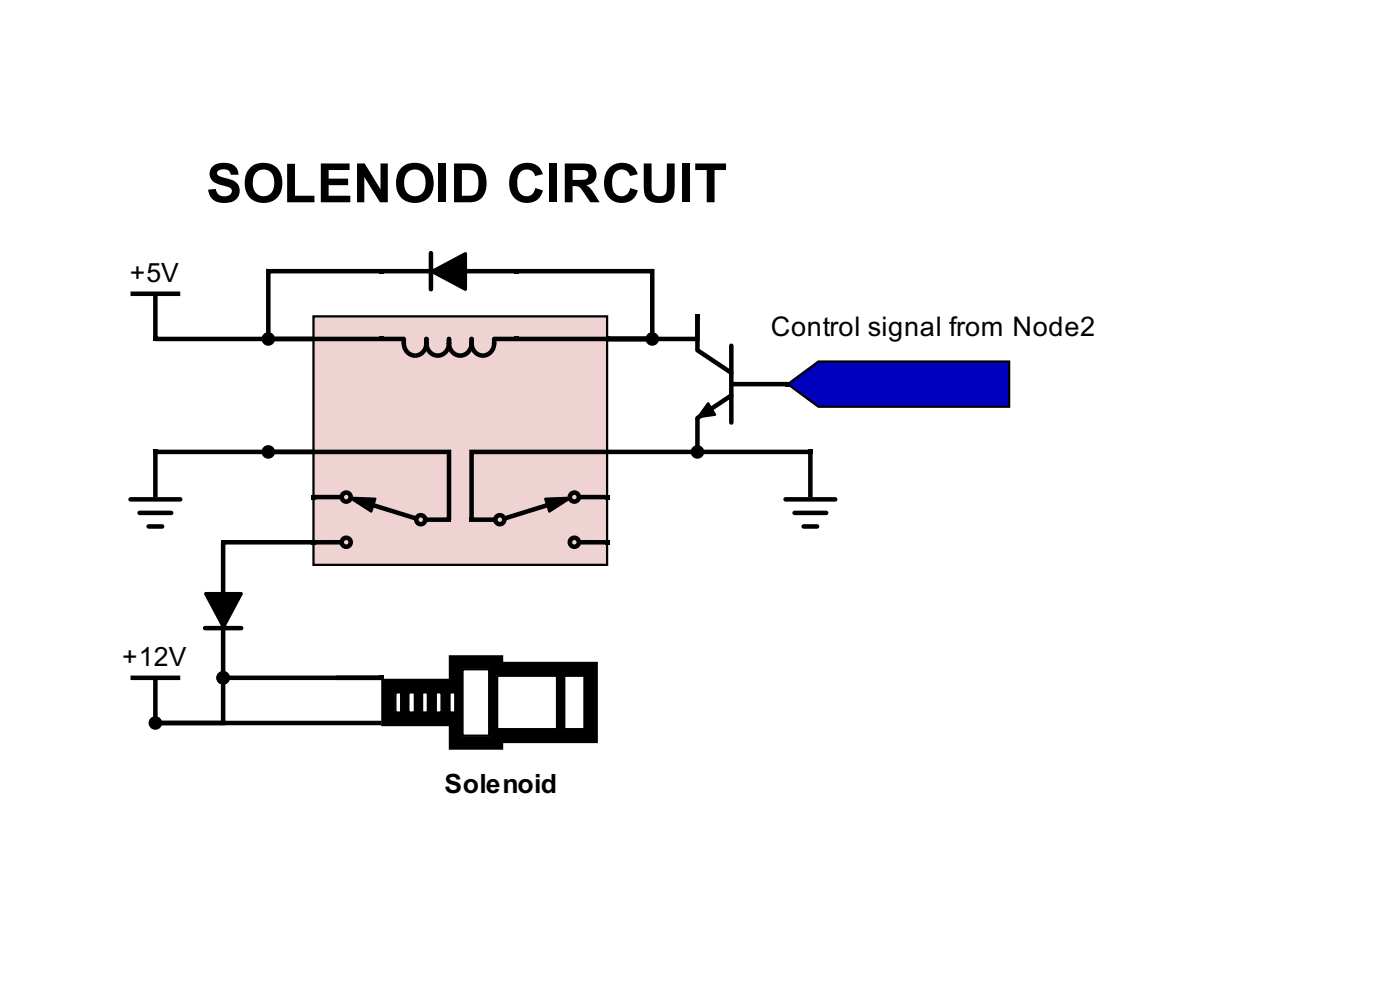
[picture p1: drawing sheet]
<svg xmlns="http://www.w3.org/2000/svg" width="297mm" height="210mm" viewBox="0 0 297 210" stroke-linecap="round" stroke-linejoin="round" font-family="sans-serif">
<path d="M128.5 71.5h.9v1h-.9zM56.5 95.5h1v1h-1z" fill="#000"/>
<path d="M129.4 72h8.7M57.5 96h8.6" fill="none" stroke="#000" stroke-width=".21"/>
<path d="M129.4 72h8.7M57.5 96h8.6" fill="none" stroke="#000" stroke-width=".96"/>
<path d="M66.6 67.2h62.4v52.8h-62.4z" fill="#efd3d2"/>
<path d="M66.6 67.2h62.4v52.8h-62.4zM150.4 85.6l1.5 2.5-3.6 .5zM74.3 105.7l5.4 .2-.8 2.8zM115.8 105.9l5.5-.2-4.6 3z" fill="none" stroke="#000" stroke-width=".48"/>
<g fill="#000">
<path d="M80.5 57.1h1v1h-1zM91.8 57.7l7.1-3.8v7.5zM109.3 57.1h1v1h-1zM32.5 71.5h1v1h-1zM56.5 71.5h1v1h-1zM80.5 71.5h1v1h-1zM109.3 71.5h1v1h-1zM147.7 66.7h.9v1h-.9zM32.5 95.5h1v1h-1zM147.7 95.5h.9v1h-.9zM150.4 85.6l1.5 2.5-3.6 .5zM166.9 81.1h.9v1h-.9z"/>
<path d="M171.7 95.5h.9v1h-.9zM46.9 114.7h1v.9h-1zM66.1 105.1h1v1h-1zM66.1 114.7h1v.9h-1zM74.3 105.7l5.4 .2-.8 2.8zM94.9 109.9h1v.9h-1zM99.7 109.9h1v.9h-1zM115.8 105.9l5.5-.2-4.6 3zM128.5 105.1h.9v1h-.9zM128.5 114.7h.9v.9h-.9zM43.7 126.1h7.5l-3.7 7zM32.5 153.1h1v.9h-1z"/>
<path d="M46.9 143.5h1v.9h-1z"/>
<circle cx="57" cy="72" r=".96"/>
</g>
<path d="M81.5 57.6h27.8M33 62.9v8.6M57.5 72h8.6M33 96.5v8.6M172.1 96.5v8.6M47.4 115.6v27.9M33 144.4v8.7" fill="none" stroke="#000" stroke-width=".21"/>
<g fill="none" stroke="#000" stroke-width=".96">
<path d="M81.5 57.6h27.8M91.5 53.8v7.6M28.2 62.4h9.6M33 62.9v8.6M57.5 72h8.6M81.5 72h3.8M85.8 72v.9M90.6 72.9a2.41 2.41 0 0 1-2.4 2.6 2.41 2.41 0 0 1-2.4-2.6M90.6 72v.9M95.4 72.9a2.41 2.41 0 0 1-2.4 2.6 2.41 2.41 0 0 1-2.4-2.6M95.4 72v.9M100.2 72.9a2.41 2.41 0 0 1-2.4 2.6 2.41 2.41 0 0 1-2.4-2.6"/>
<path d="M100.2 72v.9M105 72.9a2.41 2.41 0 0 1-2.4 2.6 2.41 2.41 0 0 1-2.4-2.6M105 72v.9M105.5 72h3.8M148.2 74.4l7.1 4.8M148.2 67.7v6.2M155.3 73.4v16.3M33 96.5v8.6M148.2 89.3v6.2M155.3 84l-7.1 4.8M155.8 81.6h11.1M172.1 96.5v8.6"/>
<path d="M27.7 106.1h10.6M29.6 108.9h6.8M31.6 111.8h2.8M47.4 115.6v27.9M72.1 105.6h-5M72.1 115.2h-5M94.9 110.4h-4.1M100.7 110.4h4M123.4 105.6h5.1M123.4 115.2h5.1M166.9 106.1h10.5M168.8 108.9h6.7"/>
<path d="M170.7 111.8h2.9M43.6 133.4h7.6M28.2 144h9.6M33 144.4v8.7"/>
</g>
<g fill="none" stroke="#000" stroke-width=".96" stroke-linecap="butt">
<path d="M81 57.6h-24v14.4h24M109.8 57.6h28.8v14.4h-9.6h19.2v-4.8M33 72h23M57 96h38.4v14.4M148.2 96h23.9M47.4 115.2h19.2M78.5 107l10.2 3.2M117.1 107l-10.2 3.2"/>
<circle cx="57" cy="72" r=".96"/>
<circle cx="73.5" cy="115.2" r=".96"/>
<circle cx="73.5" cy="105.6" r=".96"/>
<circle cx="89.4" cy="110.4" r=".96"/>
<circle cx="106.2" cy="110.4" r=".96"/>
<circle cx="122" cy="105.6" r=".96"/>
<circle cx="122" cy="115.2" r=".96"/>
</g>
<path d="M91.8 57.7l7.1-3.8v7.5zM43.7 126.1h7.5l-3.7 7z" fill="none" stroke="#000" stroke-width=".71"/>
<path d="M119.9 143.5h4.2v11.4h-4.2z" fill="#fff"/>
<path d="M119.9 143.5h4.2v11.4h-4.2z" fill="none" stroke="#000" stroke-width=".48"/>
<path d="M105.6 143.5h12.7v11.4h-12.7z" fill="#fff"/>
<path d="M105.6 143.5h12.7v11.4h-12.7z" fill="none" stroke="#000" stroke-width=".48"/>
<path d="M98.2 142.1h5.7v14.1h-5.7z" fill="#fff"/>
<path d="M98.2 142.1h5.7v14.1h-5.7z" fill="none" stroke="#000" stroke-width=".48"/>
<path d="M95.5 147h1.2v4.3h-1.2z" fill="#fff"/>
<path d="M95.5 147h1.2v4.3h-1.2z" fill="none" stroke="#000" stroke-width=".48"/>
<path d="M92.6 147h1.2v4.3h-1.2z" fill="#fff"/>
<path d="M92.6 147h1.2v4.3h-1.2z" fill="none" stroke="#000" stroke-width=".48"/>
<path d="M89.7 147h1.2v4.3h-1.2z" fill="#fff"/>
<path d="M89.7 147h1.2v4.3h-1.2z" fill="none" stroke="#000" stroke-width=".48"/>
<path d="M86.8 147h1.3v4.3h-1.3z" fill="#fff"/>
<path d="M86.8 147h1.3v4.3h-1.3z" fill="none" stroke="#000" stroke-width=".48"/>
<path d="M84 147h1.2v4.3h-1.2z" fill="#fff"/>
<path d="M167.3 81.6l6.6-4.8h40.5v9.6h-40.5zM84 147h1.2v4.3h-1.2z" fill="none" stroke="#000" stroke-width=".48"/>
<g fill="#000">
<path d="M167.3 81.6l6.6-4.8h40.5v9.6h-40.5zM80.5 143.5h1v.9h-1z"/>
<path d="M81 144.2v10h14.3v5h11.6v-1.4h20.1v-17.2h-20.1v-1.4h-11.6v5zM98.2 142h5.8v14.4h-5.8zM105.5 143.4h13v11.5h-13zM119.8 143.4h4.4v11.5h-4.4zM83.9 147h1.4v4.3h-1.4zM86.7 147h1.4v4.3h-1.4zM89.6 147h1.4v4.3h-1.4zM92.5 147h1.4v4.3h-1.4zM95.4 147h1.4v4.3h-1.4z"/>
<circle cx="138.6" cy="72" r=".96"/>
<circle cx="57" cy="96" r=".96"/>
<circle cx="148.2" cy="96" r=".96"/>
<circle cx="33" cy="153.6" r=".96"/>
<circle cx="47.4" cy="144" r=".96"/>
</g>
<g fill="none" stroke="#000" stroke-width=".96" stroke-linecap="butt">
<path d="M109.8 72h27.8M33 96h23M147.2 96h-47v14.4M33 153.6h48M47.4 144.9v8.7h-13.4M48.4 144h32.6"/>
<circle cx="138.6" cy="72" r=".96"/>
<circle cx="57" cy="96" r=".96"/>
<circle cx="148.2" cy="96" r=".96"/>
<circle cx="33" cy="153.6" r=".96"/>
<circle cx="47.4" cy="144" r=".96"/>
</g>
<path d="M71.9 144h8.6" fill="none" stroke="#000" stroke-width=".21"/>
<path d="M71.9 144h8.6" fill="none" stroke="#000" stroke-width=".96"/>
<text font-size="11.5" x="43.8" y="43">SOLENOID CIRCUIT</text>
<text font-size="5.8" x="163.7" y="71.3">Control signal from Node2</text>
<g font-size="5.6">
<text x="27.6" y="59.9">+5V</text>
<text x="26" y="141.5">+12V</text>
<text x="94.4" y="168.4">Solenoid</text>
</g>
</svg>
